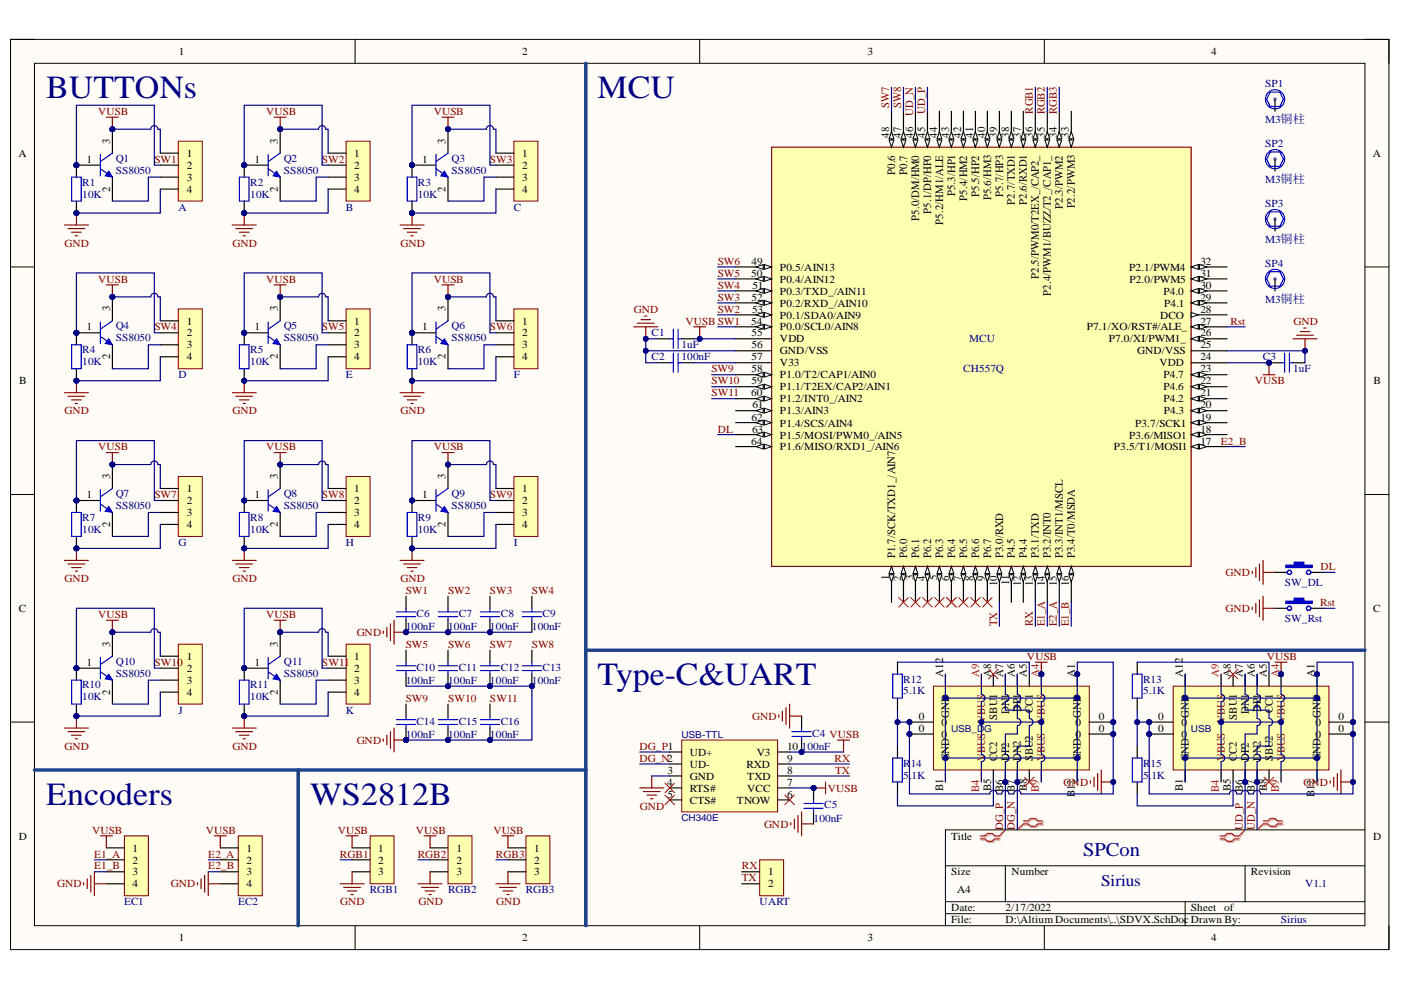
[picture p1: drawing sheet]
# Altium schematic sheet SDVX.SchDoc
size A4; SheetNumber: 1; SheetTotal: 1

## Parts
A  HDR-1X4  [XH2.54-WI-4P]  (value not drawn)
B  HDR-1X4  [XH2.54-WI-4P]  (value not drawn)
C  HDR-1X4  [XH2.54-WI-4P]  (value not drawn)
C1  1uF  [C0603_L]
C2  100nF  [C0603_L]
C3  1uF  [C0603_L]
C4  100nF  [C0603_L]
C5  100nF  [C0603_L]
C6  100nF  [C0603_L]
C7  100nF  [C0603_L]
C8  100nF  [C0603_L]
C9  100nF  [C0603_L]
C10  100nF  [C0603_L]
C11  100nF  [C0603_L]
C12  100nF  [C0603_L]
C13  100nF  [C0603_L]
C14  100nF  [C0603_L]
C15  100nF  [C0603_L]
C16  100nF  [C0603_L]
D  HDR-1X4  [XH2.54-WI-4P]  (value not drawn)
E  HDR-1X4  [XH2.54-WI-4P]  (value not drawn)
EC1  HDR-1X4  [XH2.54-WI-4P]  (value not drawn)
EC2  HDR-1X4  [XH2.54-WI-4P]  (value not drawn)
F  HDR-1X4  [XH2.54-WI-4P]  (value not drawn)
G  HDR-1X4  [XH2.54-WI-4P]  (value not drawn)
H  HDR-1X4  [XH2.54-WI-4P]  (value not drawn)
I  HDR-1X4  [XH2.54-WI-4P]  (value not drawn)
J  HDR-1X4  [XH2.54-WI-4P]  (value not drawn)
K  HDR-1X4  [XH2.54-WI-4P]  (value not drawn)
MCU  CH557Q  [LQFP64]
Q1  SS8050  [SOT23-3M]
Q2  SS8050  [SOT23-3M]
Q3  SS8050  [SOT23-3M]
Q4  SS8050  [SOT23-3M]
Q5  SS8050  [SOT23-3M]
Q6  SS8050  [SOT23-3M]
Q7  SS8050  [SOT23-3M]
Q8  SS8050  [SOT23-3M]
Q9  SS8050  [SOT23-3M]
Q10  SS8050  [SOT23-3M]
Q11  SS8050  [SOT23-3M]
R1  10K  [R0603_L]
R2  10K  [R0603_L]
R3  10K  [R0603_L]
R4  10K  [R0603_L]
R5  10K  [R0603_L]
R6  10K  [R0603_L]
R7  10K  [R0603_L]
R8  10K  [R0603_L]
R9  10K  [R0603_L]
R10  10K  [R0603_L]
R11  10K  [R0603_L]
R12  5.1K  [R0603_L]
R13  5.1K  [R0603_L]
R14  5.1K  [R0603_L]
R15  5.1K  [R0603_L]
RGB1  HDR-1X3  [HDR2.54-LI-3P]  (value not drawn)
RGB2  HDR-1X3  [HDR2.54-LI-3P]  (value not drawn)
RGB3  HDR-1X3  [HDR2.54-LI-3P]  (value not drawn)
SP1  M3铜柱  [M3x4_L]
SP2  M3铜柱  [M3x4_L]
SP3  M3铜柱  [M3x4_L]
SP4  M3铜柱  [M3x4_L]
SW_DL  3x6x5  [SW-SMD_L4.7-W3.5-P3.35-EH]  (value not drawn)
SW_Rst  3x6x5  [SW-SMD_L4.7-W3.5-P3.35-EH]  (value not drawn)
UART  HDR-1X2  [HDR2.54-LI-2P]  (value not drawn)
USB  TYPE-C 2.0 -16P  [USB-C-SMD_16P]  (value not drawn)
USB-TTL  CH340E  [MSOP-10]
USB_DG  TYPE-C 2.0 -16P  [USB-C-SMD_16P]  (value not drawn)

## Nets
GND: A.4 B.4 C.4 C1.2 C2.2 C3.1 C4.2 C5.1 C6.1 C7.1 C8.1 C9.1 C10.1 C11.1 C12.1 C13.1 C14.1 C15.1 C16.2 D.4 E.4 EC1.4 EC2.4 F.4 G.4 H.4 I.4 J.4 K.4 MCU.25(GND/VSS) MCU.56(GND/VSS) R1.1 R2.1 R3.1 R4.1 R5.1 R6.1 R7.1 R8.1 R9.1 R10.1 R11.1 R12.1 R13.1 R14.2 R15.2 RGB1.3 RGB2.3 RGB3.3 SW_DL.1 SW_Rst.1 USB.0 USB.A1(GND) USB.A12(GND) USB.B1(GND) USB.B12(GND) USB-TTL.3(GND) USB_DG.0 USB_DG.A1(GND) USB_DG.A12(GND) USB_DG.B1(GND) USB_DG.B12(GND)
VUSB: A.1 B.1 C.1 C1.1 C3.2 C4.1 C5.2 D.1 E.1 EC1.1 EC2.1 F.1 G.1 H.1 I.1 J.1 K.1 MCU.24(VDD) MCU.55(VDD) Q1.3(C) Q2.3(C) Q3.3(C) Q4.3(C) Q5.3(C) Q6.3(C) Q7.3(C) Q8.3(C) Q9.3(C) Q10.3(C) Q11.3(C) RGB1.1 RGB2.1 RGB3.1 USB.A4(VBUS) USB.A9(VBUS) USB.B4(VBUS) USB.B9(VBUS) USB-TTL.7(VCC) USB-TTL.10(V3) USB_DG.A4(VBUS) USB_DG.A9(VBUS) USB_DG.B4(VBUS) USB_DG.B9(VBUS)
DG_N: USB-TTL.2(UD-) USB_DG.A7(DN1) USB_DG.B7(DN2)
DG_P: USB-TTL.1(UD+) USB_DG.A6(DP1) USB_DG.B6(DP2)
DL: MCU.63(P1.5/MOSI/PWM0_/AIN5) SW_DL.2
E1_A: EC1.2 MCU.14(P3.2/INT0)
E1_B: EC1.3 MCU.16(P3.4/T0/MSDA)
E2_A: EC2.2 MCU.15(P3.3/INT1/MSCL)
E2_B: EC2.3 MCU.17(P3.5/T1/MOSI1)
RGB1: MCU.36(P2.5/PWM0/T2EX_/CAP2_) RGB1.2
RGB2: MCU.35(P2.4/PWM1/BUZZ/T2_/CAP1_) RGB2.2
RGB3: MCU.34(P2.3/PWM2) RGB3.2
Rst: MCU.27(P7.1/XO/RST#/ALE_) SW_Rst.2
RX: MCU.13(P3.1/TXD) UART.1 USB-TTL.9(RXD)
SW1: A.2 C6.2 MCU.54(P0.0/SCL0/AIN8) Q1.1(B) R1.2
SW2: B.2 C7.2 MCU.53(P0.1/SDA0/AIN9) Q2.1(B) R2.2
SW3: C.2 C8.2 MCU.52(P0.2/RXD_/AIN10) Q3.1(B) R3.2
SW4: C9.2 D.2 MCU.51(P0.3/TXD_/AIN11) Q4.1(B) R4.2
SW5: C10.2 E.2 MCU.50(P0.4/AIN12) Q5.1(B) R5.2
SW6: C11.2 F.2 MCU.49(P0.5/AIN13) Q6.1(B) R6.2
SW7: C12.2 G.2 MCU.48(P0.6) Q7.1(B) R7.2
SW8: C13.2 H.2 MCU.47(P0.7) Q8.1(B) R8.2
SW9: C14.2 I.2 MCU.58(P1.0/T2/CAP1/AIN0) Q9.1(B) R9.2
SW10: C15.2 J.2 MCU.59(P1.1/T2EX/CAP2/AIN1) Q10.1(B) R10.2
SW11: C16.1 K.2 MCU.60(P1.2/INT0_/AIN2) Q11.1(B) R11.2
TX: MCU.10(P3.0/RXD) UART.2 USB-TTL.8(TXD)
UD_N: MCU.46(P5.0/DM/HM0) USB.A7(DN1) USB.B7(DN2)
UD_P: MCU.45(P5.1/DP/HP0) USB.A6(DP1) USB.B6(DP2)
NetA_3: A.3 Q1.2(E)
NetB_3: B.3 Q2.2(E)
NetC2_1: C2.1 MCU.57(V33)
NetC_3: C.3 Q3.2(E)
NetD_3: D.3 Q4.2(E)
NetE_3: E.3 Q5.2(E)
NetF_3: F.3 Q6.2(E)
NetG_3: G.3 Q7.2(E)
NetH_3: H.3 Q8.2(E)
NetI_3: I.3 Q9.2(E)
NetJ_3: J.3 Q10.2(E)
NetK_3: K.3 Q11.2(E)
NetR12_2: R12.2 USB_DG.A5(CC1)
NetR13_2: R13.2 USB.A5(CC1)
NetR14_1: R14.1 USB_DG.B5(CC2)
NetR15_1: R15.1 USB.B5(CC2)

Not connected (* = marked no-connect by the designer): MCU 1(P1.7/SCK/TXD1_/AIN7) 2(P6.0)* 3(P6.1)* 4(P6.2)* 5(P6.3)* 6(P6.4)* 7(P6.5)* 8(P6.6)* 9(P6.7)* 11(P4.5) 12(P4.4) 18(P3.6/MISO1) 19(P3.7/SCK1) 20(P4.3) 21(P4.2) 22(P4.6) 23(P4.7) 26(P7.0/XI/PWM1_) 28(DCO) 29(P4.1) 30(P4.0) 31(P2.0/PWM5) 32(P2.1/PWM4) 33(P2.2/PWM3) 37(P2.6/RXD1) 38(P2.7/TXD1) 39(P5.7/HP3) 40(P5.6/HM3) 41(P5.5/HP2) 42(P5.4/HM2) 43(P5.3/HP1) 44(P5.2/HM1/ALE) 61(P1.3/AIN3) 62(P1.4/SCS/AIN4) 64(P1.6/MISO/RXD1_/AIN6); SP1 1; SP2 1; SP3 1; SP4 1; USB A8(SBU1)* B8(SBU2)*; USB-TTL 4(RTS#)* 5(CTS#)* 6(TNOW)*; USB_DG A8(SBU1)* B8(SBU2)*

## Layout directives
differential pair: DG_N, DG_P, UD_N, UD_P

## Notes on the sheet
- BUTTONs
- MCU
- Type-C&UART
- (near EC1) Encoders
- WS2812B
- SPCon
- Sirius
- V1.1
